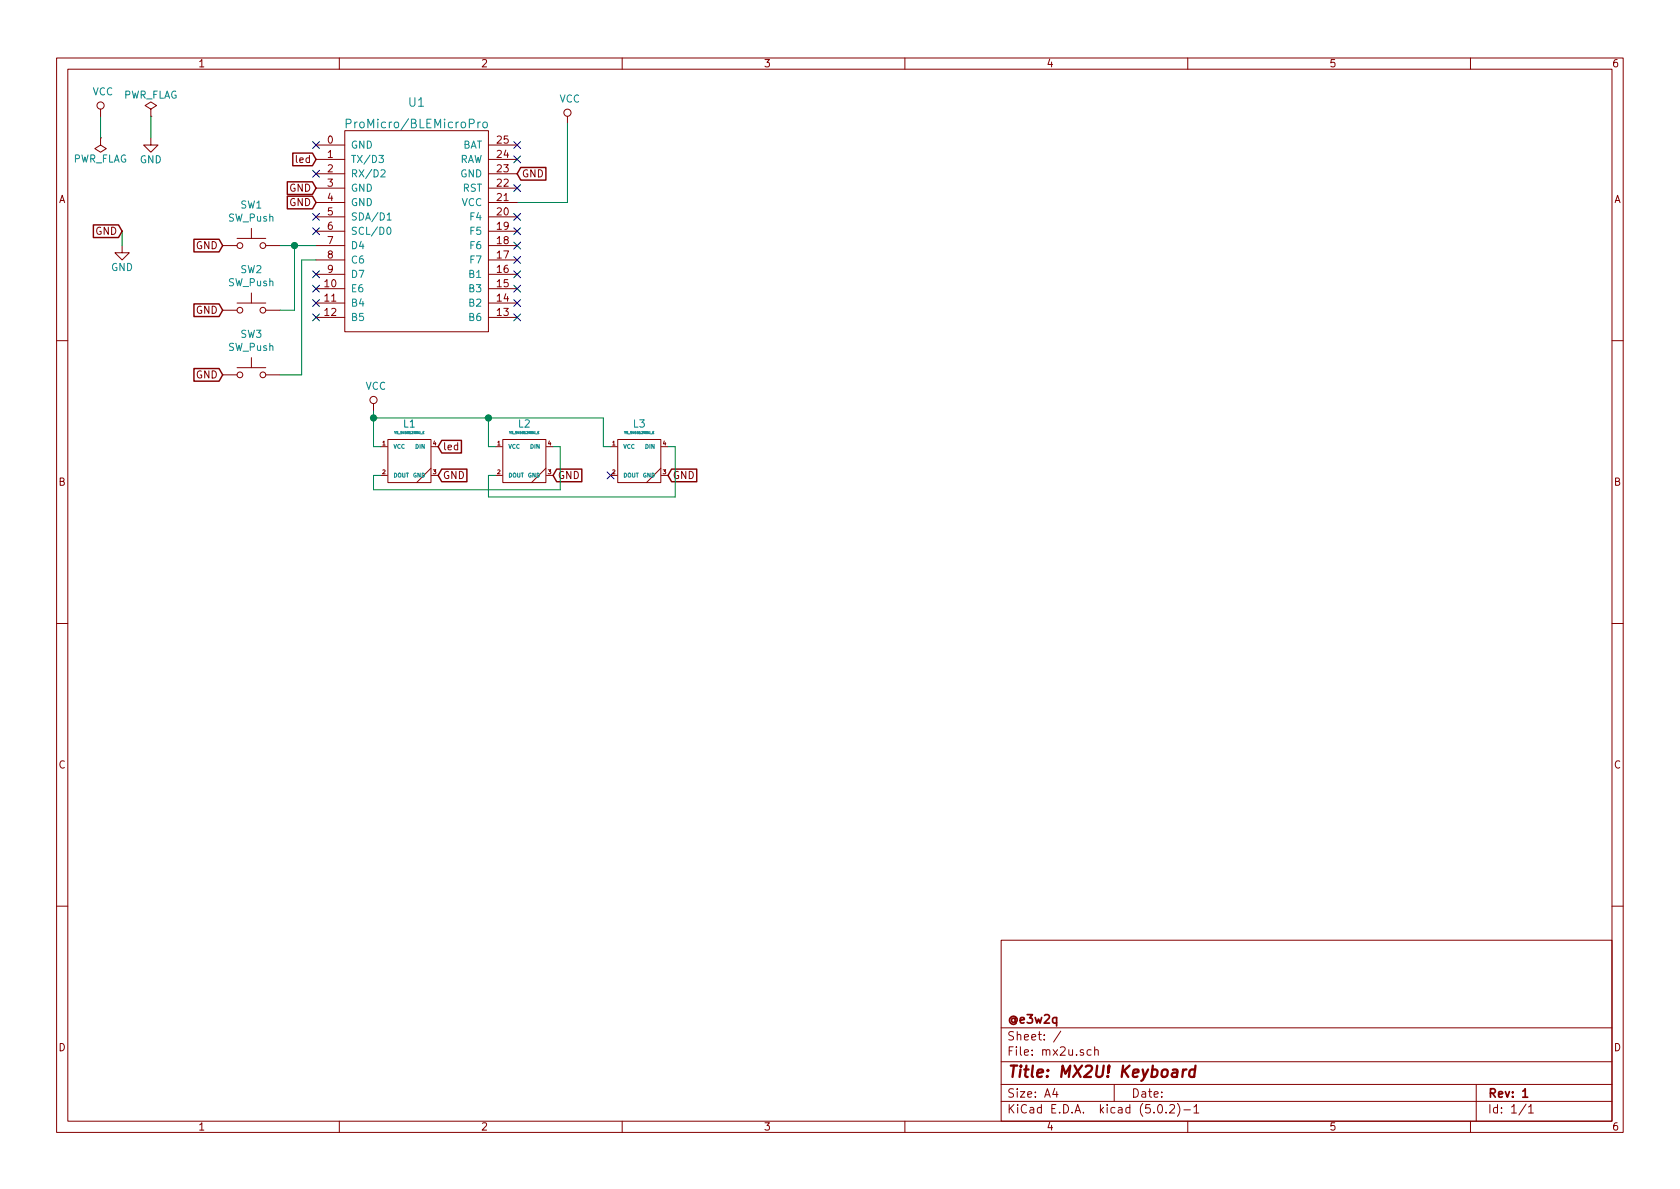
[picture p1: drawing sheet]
EESchema Schematic File Version 4
LIBS:mx2u-cache
EELAYER 26 0
EELAYER END
$Descr A4 11693 8268
encoding utf-8
Sheet 1 1
Title "MX2U! Keyboard"
Date ""
Rev "1"
Comp "@e3w2q"
Comment1 ""
Comment2 ""
Comment3 ""
Comment4 ""
$EndDescr
$Comp
L power:GND #PWR02
U 1 1
P 1050 950
F 0 "#PWR02" H 1050 700 50  0001 C CNN
F 1 "GND" H 1050 800 50  0000 C CNN
F 2 "" H 1050 950 50  0001 C CNN
F 3 "" H 1050 950 50  0001 C CNN
	1    1050 950 
	1    0    0    -1  
$EndComp
$Comp
L power:PWR_FLAG #FLG01
U 1 1
P 1050 800
F 0 "#FLG01" H 1050 875 50  0001 C CNN
F 1 "PWR_FLAG" H 1050 950 50  0000 C CNN
F 2 "" H 1050 800 50  0001 C CNN
F 3 "" H 1050 800 50  0001 C CNN
	1    1050 800 
	1    0    0    -1  
$EndComp
$Comp
L power:PWR_FLAG #FLG02
U 1 1
P 700 950
F 0 "#FLG02" H 700 1025 50  0001 C CNN
F 1 "PWR_FLAG" H 700 1100 50  0000 C CNN
F 2 "" H 700 950 50  0001 C CNN
F 3 "" H 700 950 50  0001 C CNN
	1    700  950 
	-1   0    0    1   
$EndComp
Wire Wire Line
	1050 800  1050 950 
Wire Wire Line
	700  800  700  950 
$Comp
L power:VCC #PWR01
U 1 1
P 700 800
F 0 "#PWR01" H 700 650 50  0001 C CNN
F 1 "VCC" H 717 973 50  0000 C CNN
F 2 "" H 700 800 50  0001 C CNN
F 3 "" H 700 800 50  0001 C CNN
	1    700  800 
	1    0    0    -1  
$EndComp
$Comp
L power:VCC #PWR03
U 1 1
P 3950 850
F 0 "#PWR03" H 3950 700 50  0001 C CNN
F 1 "VCC" H 3967 1023 50  0000 C CNN
F 2 "" H 3950 850 50  0001 C CNN
F 3 "" H 3950 850 50  0001 C CNN
	1    3950 850 
	1    0    0    -1  
$EndComp
$Comp
L power:GND #PWR05
U 1 1
P 850 1700
F 0 "#PWR05" H 850 1450 50  0001 C CNN
F 1 "GND" H 850 1550 50  0000 C CNN
F 2 "" H 850 1700 50  0001 C CNN
F 3 "" H 850 1700 50  0001 C CNN
	1    850  1700
	1    0    0    -1  
$EndComp
Wire Wire Line
	850  1600 850  1700
Text GLabel 850  1600 0    50   Input ~ 0
GND
Text GLabel 3600 1200 2    50   Input ~ 0
GND
NoConn ~ 3600 1000
Wire Wire Line
	3950 850  3950 1400
Wire Wire Line
	3600 1400 3950 1400
$Comp
L #library:BLEMicroPro U1
U 1 1
P 2900 1850
F 0 "U1" H 2900 3000 60  0000 C CNN
F 1 "ProMicro/BLEMicroPro" H 2900 2850 60  0000 C CNN
F 2 "#footprint:ArduinoProMicro_ConThrough" H 3000 800 60  0001 C CNN
F 3 "" H 3000 800 60  0000 C CNN
	1    2900 1850
	1    0    0    -1  
$EndComp
NoConn ~ 3600 1100
NoConn ~ 3600 1300
NoConn ~ 2200 1000
$Comp
L #library:SW_Push SW1
U 1 1
P 1750 1700
F 0 "SW1" H 1750 1985 50  0000 C CNN
F 1 "SW_Push" H 1750 1894 50  0000 C CNN
F 2 "#footprint:CherryMX_MidHeight" H 1750 1900 50  0001 C CNN
F 3 "" H 1750 1900 50  0001 C CNN
	1    1750 1700
	1    0    0    -1  
$EndComp
$Comp
L #library:SW_Push SW2
U 1 1
P 1750 2150
F 0 "SW2" H 1750 2435 50  0000 C CNN
F 1 "SW_Push" H 1750 2344 50  0000 C CNN
F 2 "#footprint:CherryMX_MidHeight" H 1750 2350 50  0001 C CNN
F 3 "" H 1750 2350 50  0001 C CNN
	1    1750 2150
	1    0    0    -1  
$EndComp
$Comp
L #library:SW_Push SW3
U 1 1
P 1750 2600
F 0 "SW3" H 1750 2885 50  0000 C CNN
F 1 "SW_Push" H 1750 2794 50  0000 C CNN
F 2 "#footprint:CherryMX_MidHeight" H 1750 2800 50  0001 C CNN
F 3 "" H 1750 2800 50  0001 C CNN
	1    1750 2600
	1    0    0    -1  
$EndComp
Text GLabel 2200 1100 0    50   Input ~ 0
led
Text GLabel 2200 1300 0    50   Input ~ 0
GND
Text GLabel 2200 1400 0    50   Input ~ 0
GND
Wire Wire Line
	2050 1700 2050 2150
Wire Wire Line
	2050 2150 1950 2150
Connection ~ 2050 1700
Wire Wire Line
	2050 1700 1950 1700
Wire Wire Line
	2100 1800 2100 2600
Wire Wire Line
	2100 2600 1950 2600
Wire Wire Line
	2050 1700 2200 1700
Wire Wire Line
	2100 1800 2200 1800
Text GLabel 1550 1700 0    50   Input ~ 0
GND
Text GLabel 1550 2150 0    50   Input ~ 0
GND
Text GLabel 1550 2600 0    50   Input ~ 0
GND
Text GLabel 3050 3100 2    50   Input ~ 0
led
Text GLabel 3050 3300 2    50   Input ~ 0
GND
Text GLabel 3850 3300 2    50   Input ~ 0
GND
Text GLabel 4650 3300 2    50   Input ~ 0
GND
NoConn ~ 2200 1200
NoConn ~ 2200 1500
NoConn ~ 2200 1600
NoConn ~ 2200 1900
NoConn ~ 2200 2000
NoConn ~ 2200 2100
NoConn ~ 2200 2200
NoConn ~ 3600 1500
NoConn ~ 3600 1600
NoConn ~ 3600 1700
NoConn ~ 3600 1800
NoConn ~ 3600 1900
NoConn ~ 3600 2000
NoConn ~ 3600 2100
NoConn ~ 3600 2200
NoConn ~ 4250 3300
$Comp
L #library:YS_SK6812MINI_E L1
U 1 1
P 2850 3200
F 0 "L1" H 2850 3462 51  0000 C CNN
F 1 "YS_SK6812MINI_E" H 2850 3397 16  0000 C CNN
F 2 "#footprint:YS-SK6812MINI-E" H 2850 3200 60  0001 C CNN
F 3 "" H 2850 3200 60  0001 C CNN
	1    2850 3200
	1    0    0    -1  
$EndComp
$Comp
L #library:YS_SK6812MINI_E L2
U 1 1
P 3650 3200
F 0 "L2" H 3650 3462 51  0000 C CNN
F 1 "YS_SK6812MINI_E" H 3650 3397 16  0000 C CNN
F 2 "#footprint:YS-SK6812MINI-E" H 3650 3200 60  0001 C CNN
F 3 "" H 3650 3200 60  0001 C CNN
	1    3650 3200
	1    0    0    -1  
$EndComp
$Comp
L #library:YS_SK6812MINI_E L3
U 1 1
P 4450 3200
F 0 "L3" H 4450 3462 51  0000 C CNN
F 1 "YS_SK6812MINI_E" H 4450 3397 16  0000 C CNN
F 2 "#footprint:NeoPixcel_Diffused_5mm_Through_Hole_LED" H 4450 3200 60  0001 C CNN
F 3 "" H 4450 3200 60  0001 C CNN
	1    4450 3200
	1    0    0    -1  
$EndComp
Wire Wire Line
	2650 3300 2600 3300
Wire Wire Line
	2600 3300 2600 3400
Wire Wire Line
	3900 3400 3900 3100
Wire Wire Line
	3900 3100 3850 3100
Wire Wire Line
	2600 3400 3900 3400
Wire Wire Line
	3450 3300 3400 3300
Wire Wire Line
	3400 3300 3400 3450
Wire Wire Line
	3400 3450 4700 3450
Wire Wire Line
	4700 3450 4700 3100
Wire Wire Line
	4700 3100 4650 3100
$Comp
L power:VCC #PWR0101
U 1 1
P 2600 2850
F 0 "#PWR0101" H 2600 2700 50  0001 C CNN
F 1 "VCC" H 2617 3023 50  0000 C CNN
F 2 "" H 2600 2850 50  0001 C CNN
F 3 "" H 2600 2850 50  0001 C CNN
	1    2600 2850
	1    0    0    -1  
$EndComp
Wire Wire Line
	2600 2850 2600 2900
Wire Wire Line
	2600 3100 2650 3100
Wire Wire Line
	2600 2900 3400 2900
Wire Wire Line
	3400 2900 3400 3100
Wire Wire Line
	3400 3100 3450 3100
Connection ~ 2600 2900
Wire Wire Line
	2600 2900 2600 3100
Wire Wire Line
	3400 2900 4200 2900
Wire Wire Line
	4200 2900 4200 3100
Wire Wire Line
	4200 3100 4250 3100
Connection ~ 3400 2900
$EndSCHEMATC
